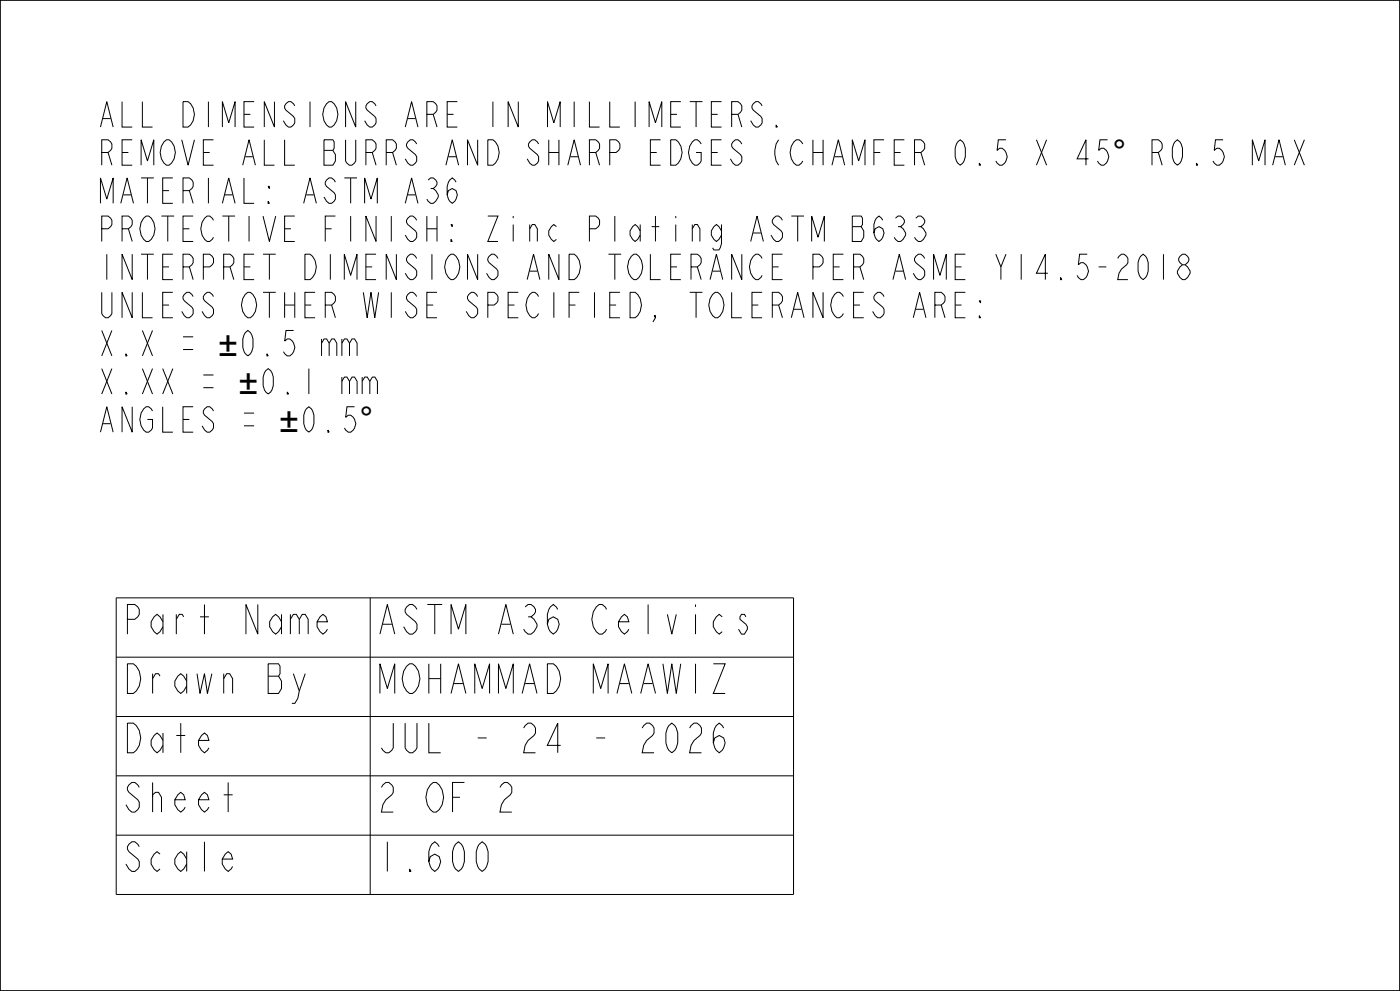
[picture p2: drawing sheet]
<svg xmlns="http://www.w3.org/2000/svg" width="420mm" height="297mm" viewBox="0 0 420 297" stroke-linecap="round" stroke-linejoin="round" font-family="sans-serif">
<g fill="none" stroke="#000" stroke-width=".3">
<path d="M232.8 37.4l.4 .7h-.4zM332.3 41.9h-2.3l-.4 3.2 .8-.7a2.39 2.39 0 0 1 2.3 2.6 2.39 2.39 0 0 1-2.3 2.5l-1.2-1.3M274.7 65.4l.8-.6a1.74 1.74 0 0 1 1.9 1.9l-1.1 1.2a3.5 3.5 0 0 1 1.5 2.6l-.8 1.2-.7 .7h-.8l-1.1-1.3M275.5 67.9h.8M354 80l.7-.6h.8a3.5 3.5 0 0 1 1.5 2.5l-.7 1.3-.8 .6h-.8a3.5 3.5 0 0 1-1.5-2.5zM354.7 79.4l-1.1-1.3a1.74 1.74 0 0 1 1.9-1.9l1.2 1.3v.6l-1.2 1.3M293.8 94.6l.4 .6h-.4zM293.8 90.2h.4v.6zM34.9 179.2h203.2v88.9h-203.2zM111.1 179.2v88.9M34.9 197h203.2M34.9 214.7h203.2"/>
<path d="M34.9 232.5h203.2M34.9 250.3h203.2"/>
</g>
<path d="M0 0h420v297h-420z" fill="none" stroke="#000" stroke-width=".51"/>
<g font-size="11.6">
<text x="36.4" y="190">Part Name</text>
<text x="112.6" y="190">ASTM A36 Celvics</text>
<text x="36.4" y="207.8">Drawn By</text>
<text x="112.6" y="207.8">MOHAMMAD MAAWIZ</text>
<text x="36.4" y="225.6">Date</text>
<text x="112.6" y="225.6">JUL - 24 - 2026</text>
<text x="36.4" y="243.4">Sheet</text>
<text x="112.6" y="243.4">2 OF 2</text>
<text x="36.4" y="261.2">Scale</text>
<text x="112.6" y="261.2">1.600</text>
</g>
<g font-size="10.5">
<text x="333.8" y="49.5">° R0.5 MAX</text>
<text x="333.8" y="49.5">°</text>
<text x="65.6" y="106.7">±</text>
<text x="71.7" y="118.1">±</text>
<text x="83.9" y="129.5">±</text>
</g>
<g font-size="9.9">
<text x="29" y="38.1">ALL DIMENSIONS ARE IN MILLIMETERS.</text>
<text x="29" y="49.5">REMOVE ALL BURRS AND SHARP EDGES (CHAMFER 0.5 X 45</text>
<text x="29" y="60.9">MATERIAL: ASTM A36</text>
<text x="29" y="72.4">PROTECTIVE FINISH: Zinc Plating ASTM B633</text>
<text x="29" y="83.8">INTERPRET DIMENSIONS AND TOLERANCE PER ASME Y14.5-2018</text>
<text x="29" y="95.2">UNLESS OTHER WISE SPECIFIED, TOLERANCES ARE:</text>
<text x="29" y="106.7">X.X = ±0.5 mm</text>
<text x="29" y="118.1">X.XX = ±0.1 mm</text>
<text x="29" y="129.5">ANGLES = ±0.5°</text>
</g>
</svg>
